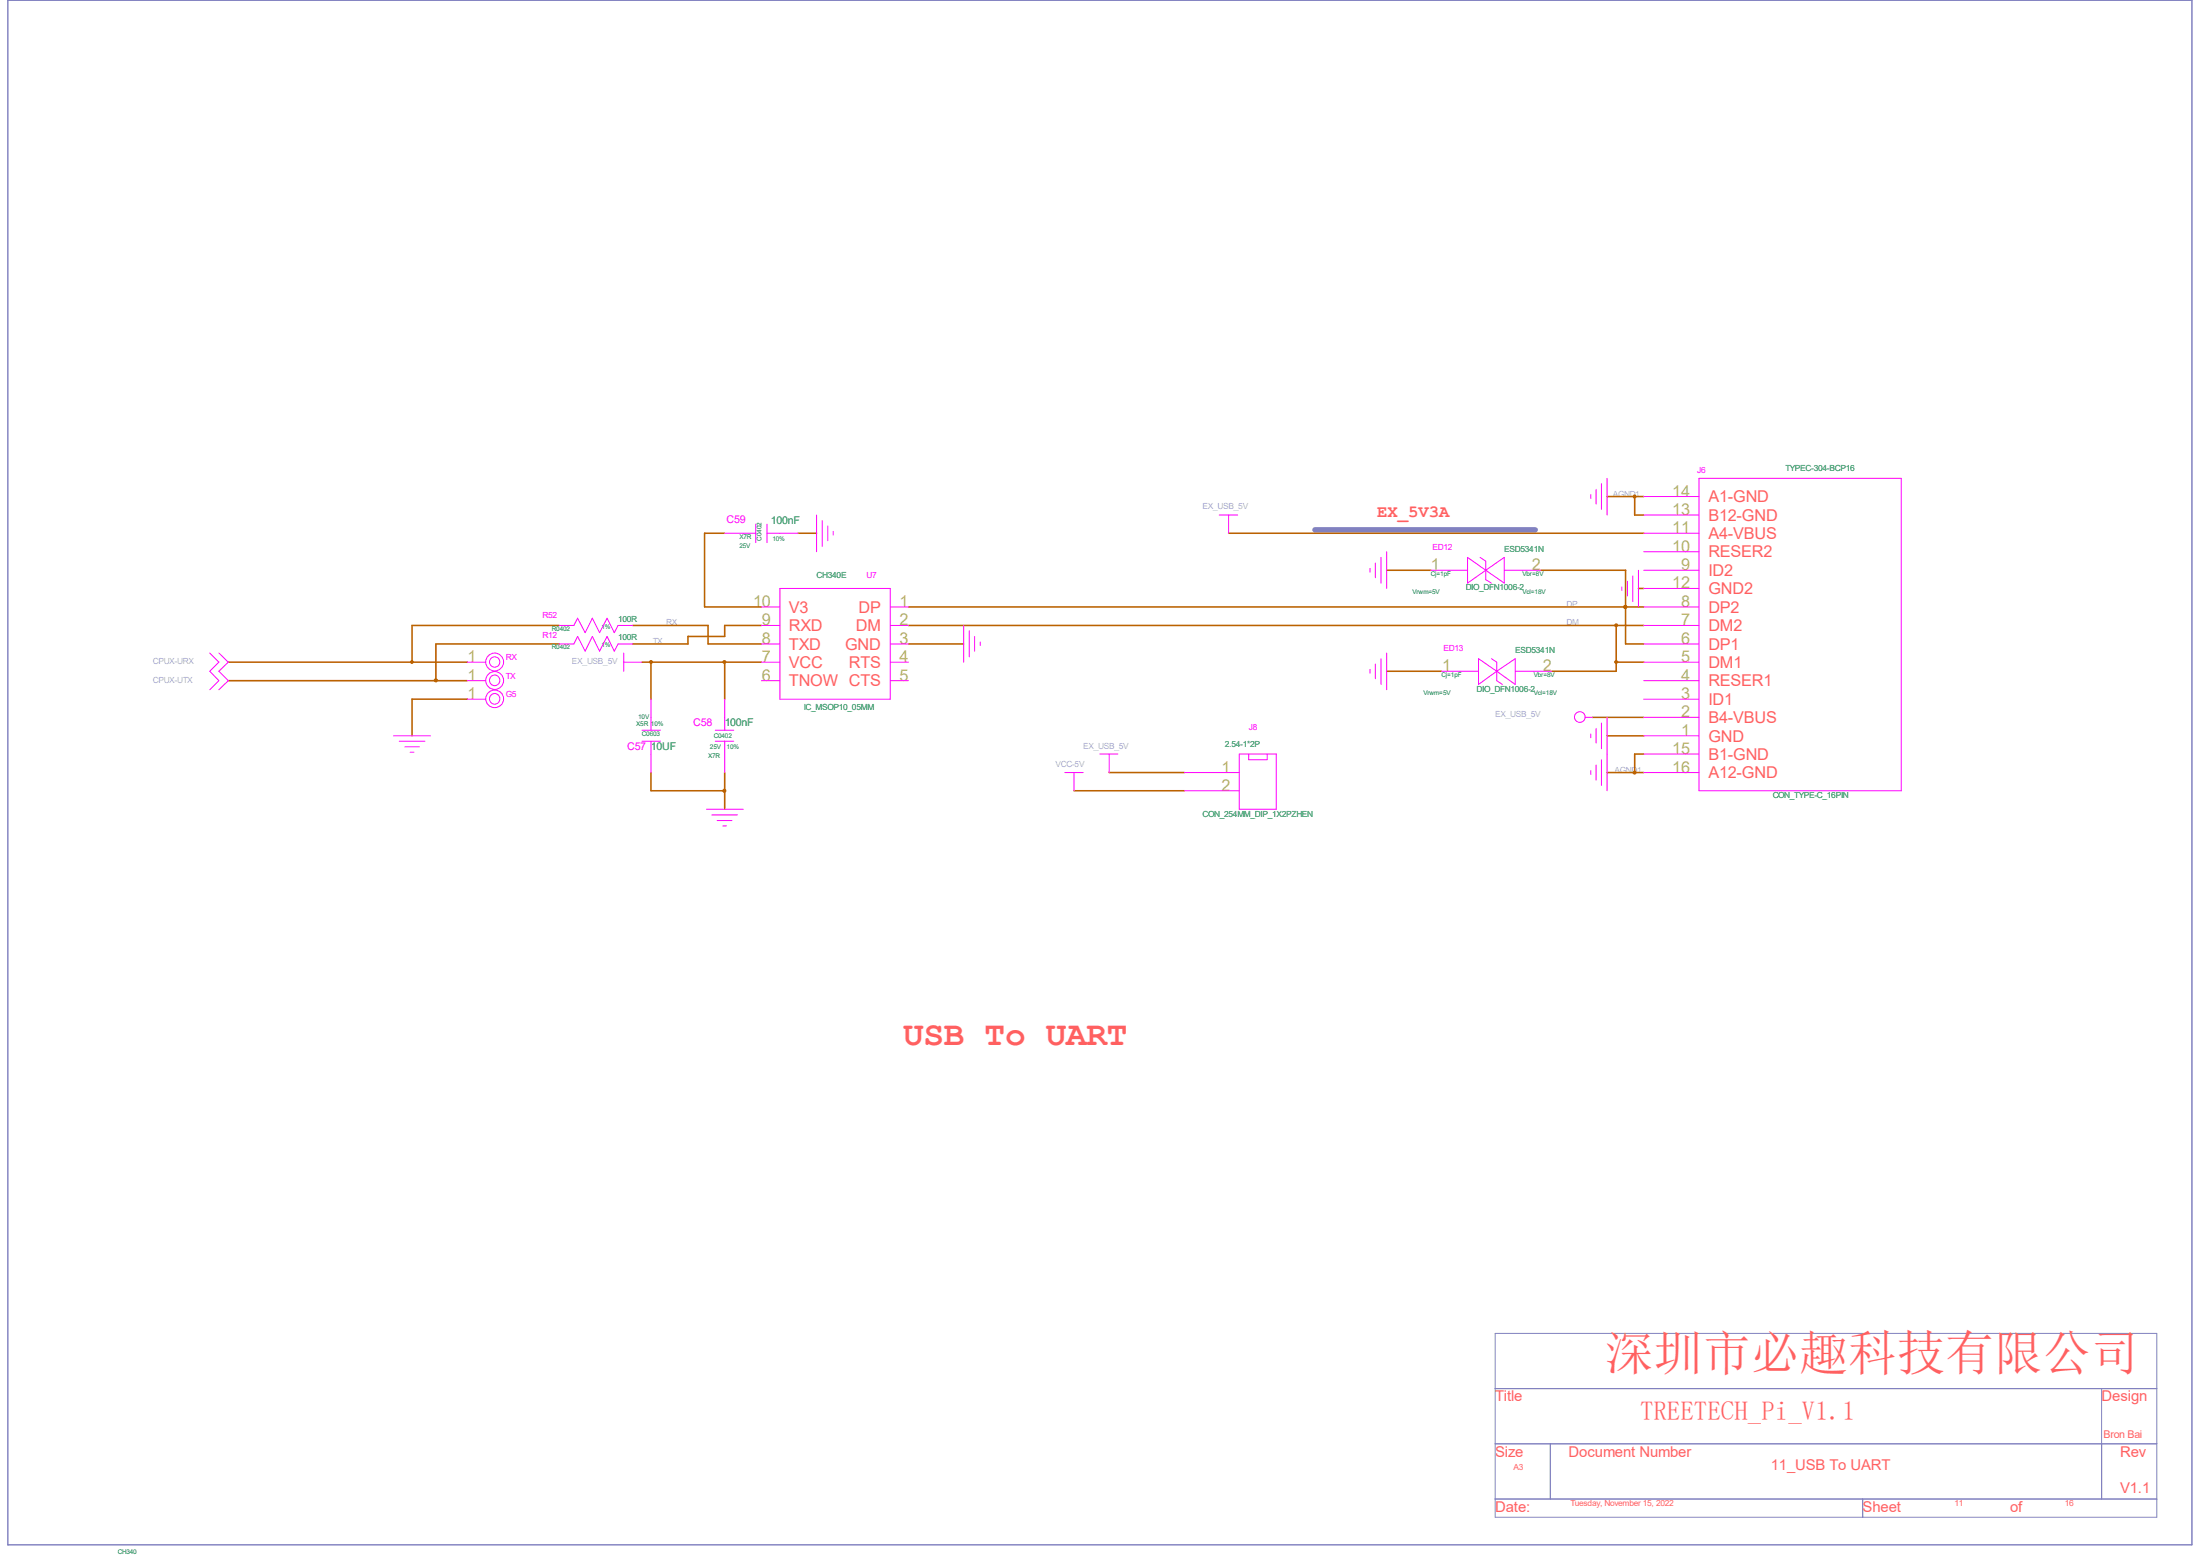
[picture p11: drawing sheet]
<svg xmlns="http://www.w3.org/2000/svg" width="297mm" height="210mm" viewBox="0 0 297 210" stroke-linecap="round" stroke-linejoin="round" font-family="sans-serif">
<g fill="none" stroke="#bb6200" stroke-width=".21">
<path d="M97.8 72h-2.7v9.9h7.7M107.7 72h2.5M165.9 72h56M187.2 77h6M208 77h11.5v9.9h2.4M217 67h4.9M220.7 67v2.5h1.2M221.2 79.4h.7M30.8 89.4h32.3M30.8 91.9h32.3M63.1 94.4h-7.5v4.9M75.5 86.9h-16.7v5"/>
<path d="M75.5 84.4h-19.9v5M85.4 84.4h10.2v2.5h7.2M86.7 89.4h16.1M87.9 89.4v5M97.8 89.4v5M102.8 84.4h-5v1.5h-4.9v1h-7.5M122.6 86.9h7.5M122.6 81.9h99.3M122.6 84.4h99.3M187.2 90.6h7.4M215 96.8h6.9M217 99.3h4.9"/>
<path d="M218.2 84.4v6.2h-8.7M218.2 89.4h3.7M219.5 81.9h.1M87.9 104.3v2.4h9.9M97.8 104.3v4.9M145 106.7h14.9M149.7 104.3h10.2M217 104.3h4.9M221.9 101.8h-1.2v2.5"/>
</g>
<circle cx="220.7" cy="104.3" r=".2" fill="#bb6200"/>
<circle cx="220.7" cy="104.3" r=".2" fill="none" stroke="#bb6200" stroke-width=".14"/>
<circle cx="220.7" cy="67" r=".2" fill="#bb6200"/>
<circle cx="220.7" cy="67" r=".2" fill="none" stroke="#bb6200" stroke-width=".14"/>
<circle cx="97.8" cy="106.7" r=".21" fill="#bb6200"/>
<circle cx="97.8" cy="106.7" r=".21" fill="none" stroke="#bb6200" stroke-width=".14"/>
<circle cx="219.4" cy="81.9" r=".21" fill="#bb6200"/>
<circle cx="219.4" cy="81.9" r=".21" fill="none" stroke="#bb6200" stroke-width=".14"/>
<circle cx="218.2" cy="84.4" r=".2" fill="#bb6200"/>
<circle cx="218.2" cy="84.4" r=".2" fill="none" stroke="#bb6200" stroke-width=".14"/>
<circle cx="218.2" cy="89.4" r=".2" fill="#bb6200"/>
<circle cx="218.2" cy="89.4" r=".2" fill="none" stroke="#bb6200" stroke-width=".14"/>
<circle cx="58.8" cy="91.8" r=".21" fill="#bb6200"/>
<circle cx="58.8" cy="91.8" r=".21" fill="none" stroke="#bb6200" stroke-width=".14"/>
<circle cx="87.9" cy="89.4" r=".2" fill="#bb6200"/>
<circle cx="87.9" cy="89.4" r=".2" fill="none" stroke="#bb6200" stroke-width=".14"/>
<circle cx="97.8" cy="89.4" r=".2" fill="#bb6200"/>
<circle cx="97.8" cy="89.4" r=".2" fill="none" stroke="#bb6200" stroke-width=".14"/>
<circle cx="55.6" cy="89.3" r=".19" fill="#bb6200"/>
<circle cx="55.6" cy="89.3" r=".19" fill="none" stroke="#bb6200" stroke-width=".14"/>
<circle cx="219.4" cy="81.9" r=".21" fill="#bb6200"/>
<circle cx="219.4" cy="81.9" r=".21" fill="none" stroke="#bb6200" stroke-width=".14"/>
<path d="M177.5 71.5h29.8" fill="none" stroke="#8181c0" stroke-width=".72"/>
<path d="M1.1 0h294.8v208.5h-294.8zM201.8 180h89.4v24.8h-89.4zM201.8 187.4h89.4M201.8 194.9h89.4M209.3 194.9v7.4M283.7 187.4v14.9M1.1 208.5h.1M201.8 202.3h89.4M251.5 202.3v2.5" fill="none" stroke="#8181c0" stroke-width=".14"/>
<g fill="none" stroke="#f0f" stroke-width=".14">
<path d="M97.8 72h4.2M102 70.7v2.5M103.5 72h4.2M103.5 70.7v2.5M105.3 79.4h14.9v15h-14.9zM110.2 69.5v5M111 70.3v3.4M111.8 71v2M112.5 71.7v.5M164.6 69.5h2.5M165.9 69.5v2.5M185 76.7v.5"/>
<path d="M185.7 76v2M186.4 75.2v3.5M187.2 74.5v4.9M193.2 77h4.9M198.1 75.2l2.5 1.8-2.5 1.7zM199.8 75.2l.8 .5v2.5l.7 .5M200.6 77h.1M200.6 77l2.5-1.8v3.5zM203.1 77h4.9M214.8 66.8v.5M215.5 66v2M216.2 65.3v3.4"/>
<path d="M217 64.6v4.9M218.9 79.2v.5M219.7 78.4v2M220.4 77.7v3.5M221.2 77v4.9M221.9 79.4h7.5M221.9 77h7.5M221.9 72h7.5M221.9 74.5h7.5M221.9 69.5h7.5M221.9 67h7.5M229.4 64.6h27.3v42.1h-27.3z"/>
<path d="M28.3 88.1l1.2 1.3-1.2 1.2 1.2 1.3-1.2 1.2M29.5 88.1l1.3 1.3-1.3 1.2 1.3 1.3-1.3 1.2M53.1 99.3h5M63.1 94.4h2.5M63.1 89.4h2.5M63.1 91.9h2.5M75.5 84.4h2l.5-1 1 2 1-2 .9 2 1.1-2 .9 2 .5-1h2M75.5 86.9h2l.5-1 1 2 1-2 .9 2 1.1-2 .9 2 .5-1h2M84.2 89.4h2.5M84.2 88.1v2.5M86.7 98.6h2.5M87.9 94.4v4.2"/>
<path d="M96.6 98.6h2.5M97.8 94.4v4.2M102.8 81.9h2.5M102.8 84.4h2.5M102.8 86.9h2.5M102.8 89.4h2.5M102.8 91.9h2.5M120.2 81.9h2.4M120.2 84.4h2.4M120.2 86.9h2.4M120.2 89.4h2.4M120.2 91.9h2.4"/>
<path d="M130.1 84.4v5M130.9 85.1v3.5M131.6 85.9v2M132.3 86.7v.4M185 90.3v.5M185.7 89.6v2M186.4 88.9v3.5M187.2 88.1v5M194.6 90.6h5M199.6 88.9l2.5 1.7-2.5 1.8zM201.3 88.9l.8 .5v2.5l.7 .5M202.1 90.6h.1"/>
<path d="M202.1 90.6l2.5-1.7v3.5zM204.6 90.6h4.9M214 96.8h1M214.8 99.1v.5M215.5 98.3v2M216.2 97.6v3.4M217 96.8v9.9M221.9 94.4h7.5M221.9 81.9h7.5M221.9 84.4h7.5M221.9 86.9h7.5M221.9 89.4h7.5"/>
<path d="M221.9 91.9h7.5M221.9 96.8h7.5M221.9 99.3h7.5M53.9 100h3.5M54.7 100.8h1.9M55.4 101.5h.5M86.7 100h2.5M87.9 100v4.3M95.4 109.2h4.9M96.1 110h3.5M96.6 100h2.5M96.8 110.7h2"/>
<path d="M97.6 111.5h.5M97.8 100v4.3M143.8 104.3h2.4M145 104.3v2.4M148.5 101.8h2.4M149.7 101.8v2.5M159.9 104.3h7.4M159.9 106.7h7.4M167.3 101.8h5v7.4h-5zM168.6 101.8v.7h2.5v-.7M214.8 104v.5M215.5 103.3v2"/>
<path d="M216.2 102.5v3.5M221.9 101.8h7.5M221.9 104.3h7.5"/>
<circle cx="66.8" cy="91.8" r=".71"/>
<circle cx="66.8" cy="94.3" r=".71"/>
<circle cx="66.8" cy="89.3" r="1.21"/>
<circle cx="66.8" cy="91.8" r="1.21"/>
<circle cx="66.8" cy="89.3" r=".7"/>
<circle cx="66.8" cy="94.3" r="1.2"/>
<circle cx="213.3" cy="96.8" r=".72"/>
</g>
<text font-size="6.6" fill="#ff6060" x="216.7" y="184.9">深圳市必趣科技有限公司</text>
<text font-size="4.6" fill="#ff6060" x="121.9" y="141">USB To UART</text>
<text font-size="3.6" fill="#ff6060" x="221.4" y="191.6">TREETECH_Pi_V1.1</text>
<text font-size="2.3" fill="#ff6060" x="185.9" y="69.8">EX_5V3A</text>
<g font-size="2.2" fill="#b7b76a">
<text x="225.8" y="72">11</text>
<text x="225.8" y="69.5">13</text>
<text x="225.8" y="67">14</text>
<text x="193.2" y="77">1</text>
<text x="206.8" y="77">2</text>
<text x="225.8" y="74.5">10</text>
<text x="226.9" y="77">9</text>
<text x="101.7" y="81.9">10</text>
<text x="121.4" y="81.9">1</text>
<text x="225.8" y="79.4">12</text>
<text x="226.9" y="81.9">8</text>
<text x="63.1" y="89.4">1</text>
<text x="102.9" y="89.4">7</text>
<text x="102.9" y="86.9">8</text>
<text x="102.9" y="84.4">9</text>
<text x="121.4" y="84.4">2</text>
<text x="121.4" y="86.9">3</text>
<text x="121.4" y="89.4">4</text>
<text x="226.9" y="84.4">7</text>
<text x="226.9" y="86.9">6</text>
<text x="226.9" y="89.4">5</text>
<text x="63.1" y="91.9">1</text>
<text x="63.1" y="94.4">1</text>
<text x="102.9" y="91.9">6</text>
<text x="121.4" y="91.9">5</text>
<text x="194.7" y="90.6">1</text>
<text x="208.3" y="90.6">2</text>
<text x="226.9" y="91.9">4</text>
<text x="226.9" y="94.4">3</text>
<text x="225.8" y="101.8">15</text>
<text x="226.9" y="96.8">2</text>
<text x="226.9" y="99.3">1</text>
<text x="164.9" y="104.3">1</text>
<text x="164.9" y="106.7">2</text>
<text x="225.8" y="104.3">16</text>
</g>
<g font-size="2.2" fill="#ff6060">
<text x="230.6" y="70.3">B12-GND</text>
<text x="230.6" y="67.8">A1-GND</text>
<text x="230.6" y="72.7">A4-VBUS</text>
<text x="230.6" y="75.2">RESER2</text>
<text x="230.6" y="77.7">ID2</text>
<text x="106.5" y="82.7">V3</text>
<text x="115.9" y="82.7">DP</text>
<text x="230.6" y="80.2">GND2</text>
<text x="230.6" y="82.7">DP2</text>
<text x="106.5" y="87.7">TXD</text>
<text x="106.5" y="85.2">RXD</text>
<text x="114.1" y="87.7">GND</text>
<text x="115.5" y="85.2">DM</text>
<text x="230.6" y="85.2">DM2</text>
<text x="230.6" y="87.7">DP1</text>
<text x="106.5" y="92.6">TNOW CTS</text>
<text x="106.5" y="90.1">VCC</text>
<text x="114.6" y="90.1">RTS</text>
<text x="230.6" y="90.1">DM1</text>
<text x="230.6" y="92.6">RESER1</text>
<text x="230.6" y="95.1">ID1</text>
<text x="230.6" y="97.6">B4-VBUS</text>
<text x="230.6" y="100.1">GND</text>
<text x="230.6" y="102.5">B1-GND</text>
<text x="230.6" y="105">A12-GND</text>
</g>
<g font-size="2" fill="#ff6060">
<text x="201.8" y="189.1">Title</text>
<text x="283.7" y="189.1">Design</text>
<text x="201.8" y="196.6">Size</text>
<text x="211.8" y="196.6">Document Number</text>
<text x="286.2" y="196.6">Rev</text>
<text x="239.1" y="198.3">11_USB To UART</text>
<text x="286.2" y="201.5">V1.1</text>
<text x="201.8" y="204">Date:</text>
<text x="251.5" y="204">Sheet</text>
<text x="271.4" y="204">of</text>
</g>
<g font-size="1.4" fill="#f0f">
<text x="98.1" y="70.5">C59</text>
<text x="84.7" y="101.3">C57</text>
<text x="93.6" y="98">C58</text>
</g>
<g font-size="1.4" fill="#008040">
<text x="104.1" y="70.7">100nF</text>
<text x="87.9" y="101.3">10UF</text>
<text x="97.8" y="98">100nF</text>
</g>
<text font-size="1.4" fill="#ff6060" x="284" y="194.1">Bron Bai</text>
<g font-size="1.1" fill="#f0f">
<text x="229.1" y="63.8">J6</text>
<text x="117" y="78">U7</text>
<text x="193.4" y="74.2">ED12</text>
<text x="73.2" y="83.4">R52</text>
<text x="68.3" y="89.1">RX</text>
<text x="73.2" y="86.1">R12</text>
<text x="194.9" y="87.9">ED13</text>
<text x="68.3" y="91.6">TX</text>
<text x="68.3" y="94.1">G5</text>
<text x="168.6" y="98.6">J8</text>
</g>
<g font-size="1.1" fill="#008040">
<text x="241" y="63.5">TYPEC-304-BCP16</text>
<text x="110.2" y="78">CH340E</text>
<text x="203.1" y="74.5">ESD5341N</text>
<text x="83.4" y="83.9">100R</text>
<text x="197.9" y="79.7">DIO_DFN1006-2</text>
<text x="83.4" y="86.4">100R</text>
<text x="204.6" y="88.1">ESD5341N</text>
<text x="108.5" y="95.8">IC_MSOP10_05MM</text>
<text x="199.3" y="93.3">DIO_DFN1006-2</text>
<text x="165.4" y="100.8">2.54-1*2P</text>
<text x="239.3" y="107.7">CON_TYPE-C_16PIN</text>
<text x="162.3" y="110.2">CON_254MM_DIP_1X2PZHEN</text>
</g>
<g font-size="1.1" fill="#aaaad5">
<text x="162.3" y="68.7">EX_USB_5V</text>
<text x="217.7" y="67">AGND1</text>
<text x="211.5" y="81.9">DP</text>
<text x="20.6" y="89.6">CPUX-URX</text>
<text x="77.2" y="89.6">EX_USB_5V</text>
<text x="88.1" y="86.9">TX</text>
<text x="89.9" y="84.4">RX</text>
<text x="211.5" y="84.4">DM</text>
<text x="20.6" y="92.1">CPUX-UTX</text>
<text x="146.2" y="101">EX_USB_5V</text>
<text x="201.8" y="96.8">EX_USB_5V</text>
<text x="142.5" y="103.5">VCC-5V</text>
<text x="218" y="104.3">AGND1</text>
</g>
<g font-size="1.1" fill="#ff6060">
<text x="204.3" y="198.3">A3</text>
<text x="212" y="203.3">Tuesday, November 15, 2022</text>
<text x="263.9" y="203.3">11</text>
<text x="278.8" y="203.3">16</text>
</g>
<g font-size=".9" fill="#008040">
<text x="99.8" y="74">25V</text>
<text x="99.8" y="72.7">X7R</text>
<text x="102.8" y="73" transform="rotate(-90 102.8 73)">C0402</text>
<text x="104.3" y="73">10%</text>
<text x="193.2" y="77.7">Cj=1pF</text>
<text x="205.5" y="77.7">Vbr=8V</text>
<text x="190.7" y="80.2">Vrwm=5V</text>
<text x="205.5" y="80.2">Vcl=18V</text>
<text x="74.5" y="87.6">R0402</text>
<text x="74.5" y="85.1">R0402</text>
<text x="81.2" y="87.4">1%</text>
<text x="81.2" y="84.9">1%</text>
<text x="192.2" y="93.9">Vrwm=5V</text>
<text x="194.6" y="91.4">Cj=1pF</text>
<text x="207.1" y="91.4">Vbr=8V</text>
<text x="207.1" y="93.9">Vcl=18V</text>
<text x="85.9" y="98">X5R 10%</text>
<text x="86.1" y="97.1">10V</text>
<text x="86.7" y="99.3">C0603</text>
<text x="95.8" y="101">25V</text>
<text x="96.4" y="99.6">C0402</text>
<text x="98.1" y="101">10%</text>
<text x="95.6" y="102.3">X7R</text>
<text x="15.9" y="209.7">CH340</text>
</g>
</svg>
